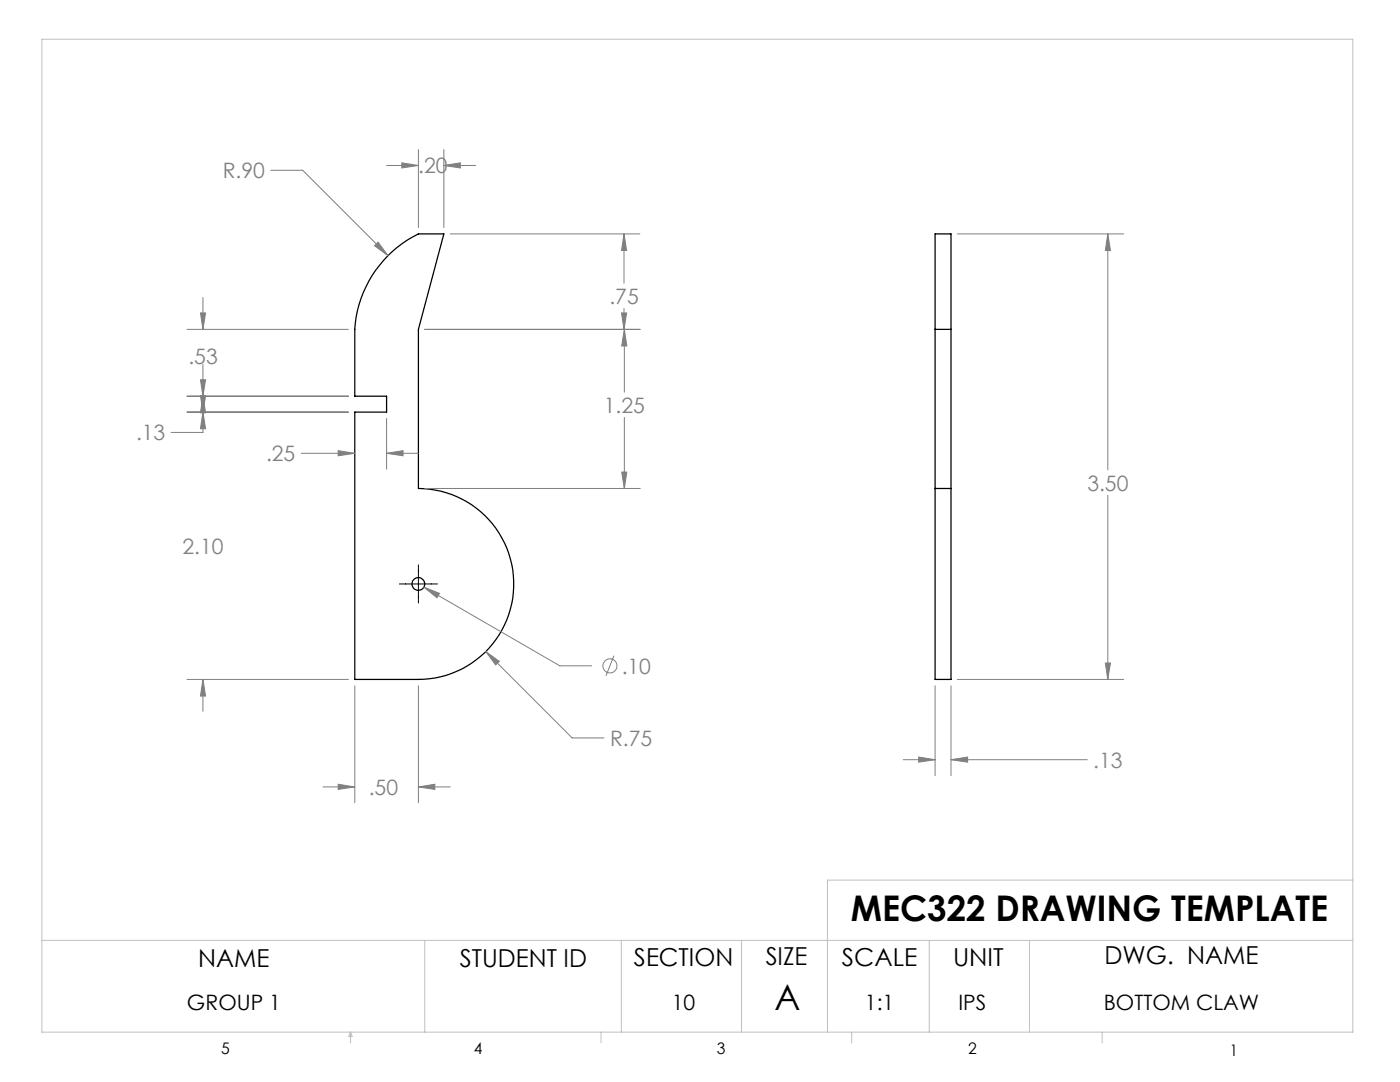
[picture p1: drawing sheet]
<svg xmlns="http://www.w3.org/2000/svg" width="279mm" height="216mm" viewBox="0 0 279 216" stroke-linecap="round" stroke-linejoin="round" font-family="sans-serif">
<g fill="none" stroke="#000" stroke-width=".25">
<path d="M77.4 51.1l1.8-1.7a21.2 21.2 0 0 1 4.3-2.7h5.1l-5.1 19v31.8a19.1 19.1 0 0 1 19 19 19.1 19.1 0 0 1-19 19.1h-12.7v-53.4h6.4v-3.1h-6.4v-13.4a22.7 22.7 0 0 1 6.6-14.6zM186.6 65.7h3.2M186.6 97.5v38.1h3.2v-38.1M186.6 97.5v-50.8h3.2v50.8M186.6 97.5h3.2"/>
<circle cx="83.5" cy="116.5" r="1.28"/>
</g>
<g fill="none" stroke="#808080" stroke-width=".2">
<path d="M54 34h6.4l17 17M77.2 33h6.3M80.2 32.5l3.3 .5-3.3 .5zM83.5 29.8v15.6M88.6 33l3.3-.5v1zM88.6 29.8v15.6M88.6 33h6.3M40.5 59.4v6.3M74.8 49l.7-.7 1.9 2.7zM89.9 46.7h37.8M124.5 46.7l.6 3.3h-1.1zM124.5 46.7v9.8"/>
<path d="M191.1 46.7h33.2M221.1 46.7l.5 3.3h-1zM221.1 46.7v47.1M37.3 79.1h32.2M37.3 65.7h32.2M40 79h1l-.5 3.2zM40 75.8h1l-.5 3.3zM40 62.4h1l-.5 3.3zM40.5 79.1l.5 3.3h-1zM40.5 72.7v13.6h-6.4M84.8 65.7h43M124 62.4h1.1l-.6 3.3z"/>
<path d="M124.5 61.6v4.1M124.6 65.7l.5 3.3h-1zM124.6 65.7v12.5M37.3 82.2h32.2M40.5 82.2l.5 3.3h-1zM60.1 90.5h10.7M67.5 89.9l3.3 .6-3.3 .4zM77.2 90.5l3.2-.6v1zM77.2 83.5v10.1M77.2 90.5h6.3M84.8 97.5h43M124.1 94.2h1l-.5 3.3z"/>
<path d="M124.6 83.3v14.2M221.1 98.8v36.8M84.6 117.2l3.1 1.2-.5 .9zM84.6 117.2l27.1 15.7h6.4M37.3 135.6h32.2M40.5 135.6l.5 3.3h-1zM40.5 135.6v6.3M70.8 136.8v23.4M83.5 136.8v23.4M96.9 130l2.8 2-.8 .7zM96.9 130l17.3 17.2h6.3M122.5 130.8l-1.6 4.1"/>
<path d="M186.6 136.8v18M189.8 136.8v18M191.1 135.6h33.2M220.6 132.3h1l-.5 3.3zM64.5 157h6.3M67.5 156.5l3.3 .5-3.3 .5zM83.5 157l3.3-.5v1zM83.5 157h6.4M180.3 151.6h6.3M183.3 151.1l3.3 .5-3.3 .5zM189.8 151.6l3.3-.5v1zM189.8 151.6h27.2"/>
<circle cx="121.7" cy="132.9" r="1.4"/>
</g>
<path d="M79.7 116.5h7.6M83.5 112.7v7.6" fill="none" stroke="#000" stroke-width=".2"/>
<g fill="none" stroke="#c0c0c0" stroke-width=".2">
<path d="M8.4 7.8h261.6v198.2h-261.6zM270 175.6h-104.9v30.4M8.4 187.6h261.6M84.8 187.6v18.4M124 187.6v18.4M148 187.6v18.4M185.5 187.6v18.4M205.5 187.6v18.4M70 206v2.1M70 206l.3 .8h-.7zM119.9 206v2.1M170 206v2.1"/>
<path d="M220 206v2.1"/>
</g>
<path d="M96.9 130l2 2.7 .8-.7zM40 79h1l-.5 3.2zM40.5 135.6l.5 3.3h-1zM40 75.8h1l-.5 3.3zM40.5 82.2l.5 3.3h-1zM40 62.4h1l-.5 3.3zM40.5 79.1l.5 3.3h-1zM75.5 48.3l-.7 .7 2.6 2zM80.2 32.5l3.3 .5-3.3 .5zM88.6 33l3.3-.5v1zM124.5 46.7l.6 3.3h-1.1zM124 62.4h1.1l-.6 3.3zM124.1 94.2h1l-.5 3.3zM124.6 65.7l.5 3.3h-1zM84.6 117.2l2.6 2.1 .5-.9zM67.5 89.9l3.3 .6-3.3 .4zM77.2 90.5l3.2-.6v1zM83.5 157l3.3-.5v1zM67.5 156.5l3.3 .5-3.3 .5zM183.3 151.1l3.3 .5-3.3 .5zM189.8 151.6l3.3-.5v1zM220.6 132.3h1l-.5 3.3zM221.1 46.7l.5 3.3h-1z" fill="#808080"/>
<g font-size="7.1">
<text x="169.8" y="183.8">MEC322 DRAWING TEMPLATE</text>
<text x="154.6" y="201.6">A</text>
</g>
<g font-size="4.9">
<text x="39.6" y="193">NAME</text>
<text x="91.8" y="193">STUDENT ID</text>
<text x="126.5" y="192.7">SECTION</text>
<text x="152.8" y="192.6">SIZE</text>
<text x="168" y="192.8">SCALE</text>
<text x="190.2" y="192.7">UNIT</text>
<text x="220.4" y="192.4">DWG. NAME</text>
</g>
<g font-size="4.2" fill="#808080">
<text x="44.4" y="35.5">R.90</text>
<text x="83.5" y="34.6">.20</text>
<text x="121.6" y="60.6">.75</text>
<text x="37.6" y="72.6">.53</text>
<text x="120.5" y="82.4">1.25</text>
<text x="27.1" y="87.9">.13</text>
<text x="53.1" y="92">.25</text>
<text x="217" y="97.9">3.50</text>
<text x="36.4" y="110.5">2.10</text>
<text x="124.1" y="134.4">.10</text>
<text x="121.8" y="148.8">R.75</text>
<text x="218.2" y="153.2">.13</text>
<text x="73.6" y="158.6">.50</text>
</g>
<g font-size="4.2">
<text x="37.3" y="201.6">GROUP 1</text>
<text x="134.1" y="201.6">10</text>
<text x="172.6" y="201.6">1:1</text>
<text x="191.3" y="201.6">IPS</text>
<text x="220.3" y="201.6">BOTTOM CLAW</text>
</g>
<g font-size="3.2">
<text x="44.2" y="210.4">5</text>
<text x="94.6" y="210.3">4</text>
<text x="143.1" y="210.4">3</text>
<text x="193.2" y="210.3">2</text>
<text x="245.4" y="210.6">1</text>
</g>
</svg>
